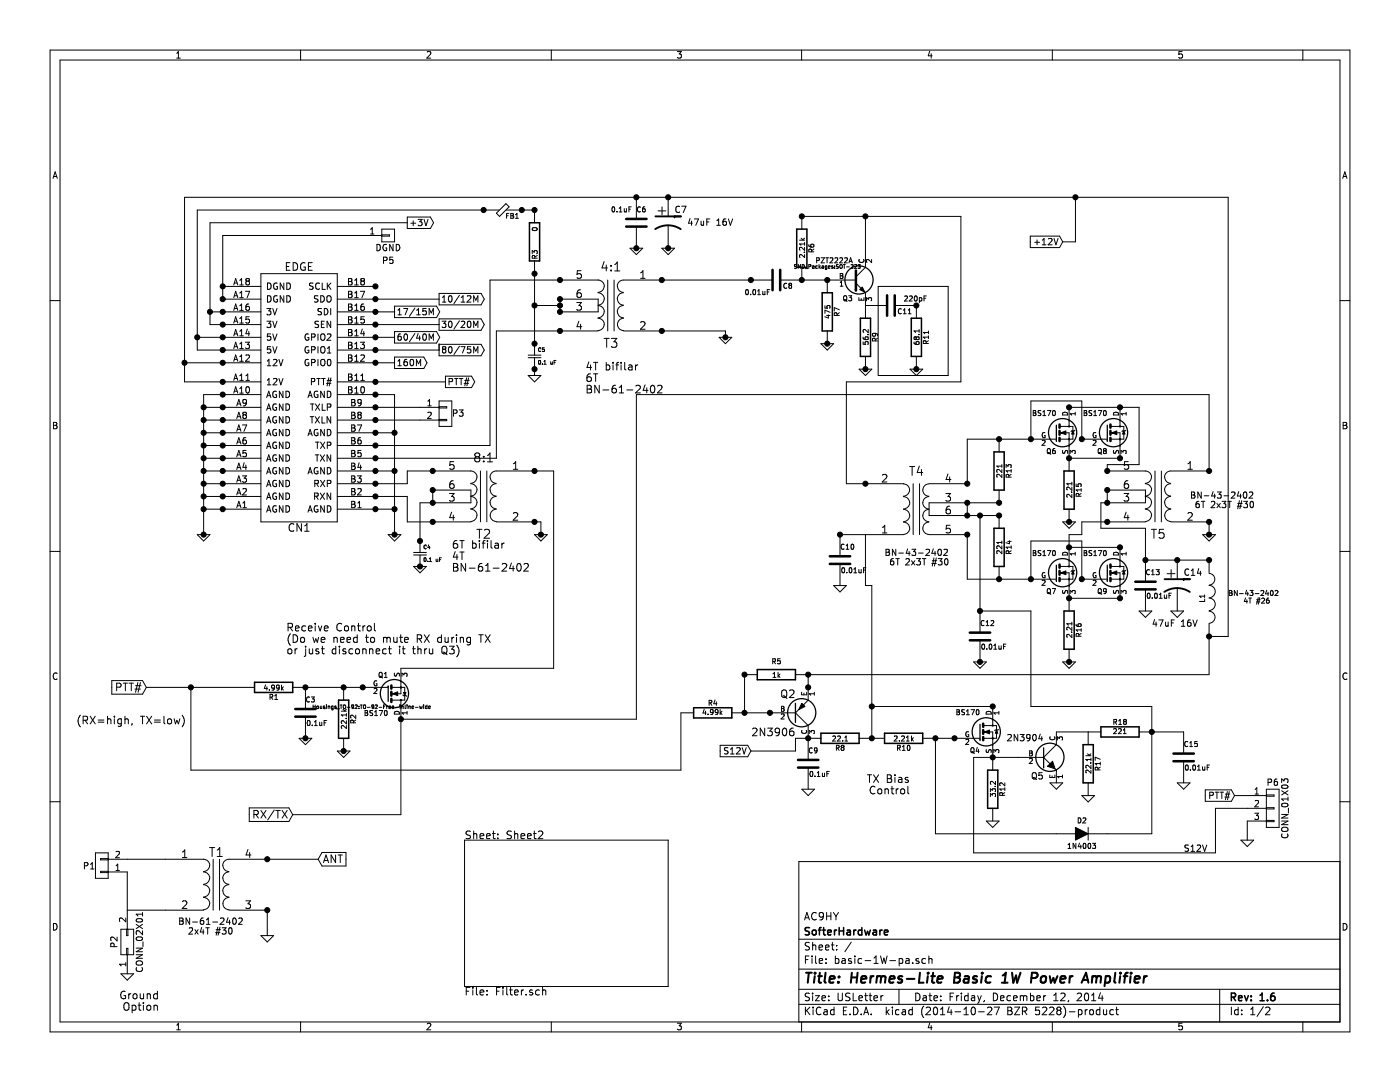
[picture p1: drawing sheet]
EESchema Schematic File Version 2
LIBS:power
LIBS:device
LIBS:transistors
LIBS:conn
LIBS:linear
LIBS:regul
LIBS:74xx
LIBS:cmos4000
LIBS:adc-dac
LIBS:memory
LIBS:xilinx
LIBS:special
LIBS:microcontrollers
LIBS:dsp
LIBS:microchip
LIBS:analog_switches
LIBS:motorola
LIBS:texas
LIBS:intel
LIBS:audio
LIBS:interface
LIBS:digital-audio
LIBS:philips
LIBS:display
LIBS:cypress
LIBS:siliconi
LIBS:opto
LIBS:atmel
LIBS:contrib
LIBS:valves
LIBS:hermeslite
LIBS:basic-1W-pa-cache
EELAYER 25 0
EELAYER END
$Descr USLetter 11000 8500
encoding utf-8
Sheet 1 2
Title "Hermes-Lite Basic 1W Power Amplifier"
Date "Friday, December 12, 2014"
Rev "1.6"
Comp "SofterHardware"
Comment1 "AC9HY"
Comment2 ""
Comment3 ""
Comment4 ""
$EndDescr
$Comp
L EDGE CN1
U 1 1
P 2350 3000
F 0 "CN1" H 2350 1850 60  0000 C CNN
F 1 "EDGE" H 2350 3900 60  0000 C CNN
F 2 "HERMESLITE:EDGE" H 2350 2500 60  0001 C CNN
F 3 "" H 2350 2500 60  0000 C CNN
	1    2350 3000
	1    0    0    -1  
$EndComp
$Comp
L TRANSF T2
U 1 1
P 3800 3900
F 0 "T2" H 3800 3600 70  0000 C CNN
F 1 "8:1" H 3800 4200 70  0000 C CNN
F 2 "HERMESLITE:TRANSF" H 3800 3900 60  0001 C CNN
F 3 "" H 3800 3900 60  0000 C CNN
	1    3800 3900
	1    0    0    -1  
$EndComp
$Comp
L TRANSF T3
U 1 1
P 4800 2400
F 0 "T3" H 4800 2100 70  0000 C CNN
F 1 "4:1" H 4800 2700 70  0000 C CNN
F 2 "HERMESLITE:TRANSF" H 4800 2400 60  0001 C CNN
F 3 "" H 4800 2400 60  0000 C CNN
	1    4800 2400
	1    0    0    -1  
$EndComp
$Comp
L Csmall C4
U 1 1
P 3300 4350
F 0 "C4" H 3325 4400 30  0000 L CNN
F 1 "0.1 uF" H 3325 4300 30  0000 L CNN
F 2 "Capacitors_SMD:C_0805_HandSoldering" H 3300 4350 60  0001 C CNN
F 3 "" H 3300 4350 60  0000 C CNN
	1    3300 4350
	1    0    0    -1  
$EndComp
$Comp
L R R3
U 1 1
P 4200 1900
F 0 "R3" V 4200 2000 40  0000 C CNN
F 1 "0" V 4200 1800 40  0000 C CNN
F 2 "Resistors_SMD:R_0805_HandSoldering" V 4130 1900 30  0001 C CNN
F 3 "" H 4200 1900 30  0000 C CNN
	1    4200 1900
	-1   0    0    1   
$EndComp
$Comp
L Csmall C5
U 1 1
P 4200 2800
F 0 "C5" H 4225 2850 30  0000 L CNN
F 1 "0.1 uF" H 4225 2750 30  0000 L CNN
F 2 "Capacitors_SMD:C_0805_HandSoldering" H 4200 2800 60  0001 C CNN
F 3 "" H 4200 2800 60  0000 C CNN
	1    4200 2800
	1    0    0    -1  
$EndComp
$Comp
L FB FB1
U 1 1
P 3950 1650
F 0 "FB1" H 4025 1600 39  0000 C CNN
F 1 "FB" H 3950 1750 60  0001 C CNN
F 2 "SMD_Packages:SMD-0805" H 3950 1650 60  0001 C CNN
F 3 "" H 3950 1650 60  0000 C CNN
	1    3950 1650
	1    0    0    -1  
$EndComp
$Comp
L GND #PWR01
U 1 1
P 5700 2650
F 0 "#PWR01" H 5700 2650 30  0001 C CNN
F 1 "GND" H 5700 2580 30  0001 C CNN
F 2 "" H 5700 2650 60  0000 C CNN
F 3 "" H 5700 2650 60  0000 C CNN
	1    5700 2650
	1    0    0    -1  
$EndComp
$Comp
L GND #PWR02
U 1 1
P 4200 2950
F 0 "#PWR02" H 4200 2950 30  0001 C CNN
F 1 "GND" H 4200 2880 30  0001 C CNN
F 2 "" H 4200 2950 60  0000 C CNN
F 3 "" H 4200 2950 60  0000 C CNN
	1    4200 2950
	1    0    0    -1  
$EndComp
$Comp
L GND #PWR03
U 1 1
P 3300 4450
F 0 "#PWR03" H 3300 4450 30  0001 C CNN
F 1 "GND" H 3300 4380 30  0001 C CNN
F 2 "" H 3300 4450 60  0000 C CNN
F 3 "" H 3300 4450 60  0000 C CNN
	1    3300 4450
	1    0    0    -1  
$EndComp
$Comp
L GND #PWR04
U 1 1
P 4250 4200
F 0 "#PWR04" H 4250 4200 30  0001 C CNN
F 1 "GND" H 4250 4130 30  0001 C CNN
F 2 "" H 4250 4200 60  0000 C CNN
F 3 "" H 4250 4200 60  0000 C CNN
	1    4250 4200
	1    0    0    -1  
$EndComp
$Comp
L GND #PWR05
U 1 1
P 1600 4200
F 0 "#PWR05" H 1600 4200 30  0001 C CNN
F 1 "GND" H 1600 4130 30  0001 C CNN
F 2 "" H 1600 4200 60  0000 C CNN
F 3 "" H 1600 4200 60  0000 C CNN
	1    1600 4200
	1    0    0    -1  
$EndComp
$Comp
L GND #PWR06
U 1 1
P 3100 4200
F 0 "#PWR06" H 3100 4200 30  0001 C CNN
F 1 "GND" H 3100 4130 30  0001 C CNN
F 2 "" H 3100 4200 60  0000 C CNN
F 3 "" H 3100 4200 60  0000 C CNN
	1    3100 4200
	1    0    0    -1  
$EndComp
Text Notes 3550 4500 0    60   ~ 0
6T bifilar\n4T\nBN-61-2402
Text Notes 4600 3100 0    60   ~ 0
4T bifilar\n6T\nBN-61-2402
$Comp
L C C8
U 1 1
P 6100 2200
F 0 "C8" V 6150 2250 40  0000 L CNN
F 1 "0.01uF" V 6200 1950 40  0000 L CNN
F 2 "Capacitors_SMD:C_0805_HandSoldering" H 6138 2050 30  0001 C CNN
F 3 "" H 6100 2200 60  0000 C CNN
	1    6100 2200
	0    1    1    0   
$EndComp
$Comp
L R R6
U 1 1
P 6300 1950
F 0 "R6" V 6380 1950 40  0000 C CNN
F 1 "2.21k" V 6307 1951 40  0000 C CNN
F 2 "Resistors_SMD:R_0805_HandSoldering" V 6230 1950 30  0001 C CNN
F 3 "" H 6300 1950 30  0000 C CNN
	1    6300 1950
	1    0    0    -1  
$EndComp
$Comp
L R R7
U 1 1
P 6500 2450
F 0 "R7" V 6580 2450 40  0000 C CNN
F 1 "475" V 6507 2451 40  0000 C CNN
F 2 "Resistors_SMD:R_0805_HandSoldering" V 6430 2450 30  0001 C CNN
F 3 "" H 6500 2450 30  0000 C CNN
	1    6500 2450
	1    0    0    -1  
$EndComp
$Comp
L GND #PWR07
U 1 1
P 6500 2700
F 0 "#PWR07" H 6500 2700 30  0001 C CNN
F 1 "GND" H 6500 2630 30  0001 C CNN
F 2 "" H 6500 2700 60  0000 C CNN
F 3 "" H 6500 2700 60  0000 C CNN
	1    6500 2700
	1    0    0    -1  
$EndComp
$Comp
L PZT2222A Q3
U 1 1
P 6700 2200
F 0 "Q3" H 6700 2052 40  0000 R CNN
F 1 "PZT2222A" H 6700 2350 40  0000 R CNN
F 2 "SMD_Packages:SOT-223" H 6500 2302 29  0000 C CNN
F 3 "" H 6700 2200 60  0000 C CNN
	1    6700 2200
	1    0    0    -1  
$EndComp
$Comp
L R R9
U 1 1
P 6800 2650
F 0 "R9" V 6880 2650 40  0000 C CNN
F 1 "56.2" V 6807 2651 40  0000 C CNN
F 2 "Resistors_SMD:R_0805_HandSoldering" V 6730 2650 30  0001 C CNN
F 3 "" H 6800 2650 30  0000 C CNN
	1    6800 2650
	1    0    0    -1  
$EndComp
$Comp
L GND #PWR08
U 1 1
P 6800 2900
F 0 "#PWR08" H 6800 2900 30  0001 C CNN
F 1 "GND" H 6800 2830 30  0001 C CNN
F 2 "" H 6800 2900 60  0000 C CNN
F 3 "" H 6800 2900 60  0000 C CNN
	1    6800 2900
	1    0    0    -1  
$EndComp
$Comp
L C C11
U 1 1
P 7000 2400
F 0 "C11" V 7050 2450 40  0000 L CNN
F 1 "220pF" V 6950 2500 40  0000 L CNN
F 2 "Capacitors_SMD:C_0805_HandSoldering" H 7038 2250 30  0001 C CNN
F 3 "" H 7000 2400 60  0000 C CNN
	1    7000 2400
	0    1    1    0   
$EndComp
$Comp
L R R11
U 1 1
P 7200 2650
F 0 "R11" V 7280 2650 40  0000 C CNN
F 1 "68.1" V 7207 2651 40  0000 C CNN
F 2 "Resistors_SMD:R_0805_HandSoldering" V 7130 2650 30  0001 C CNN
F 3 "" H 7200 2650 30  0000 C CNN
	1    7200 2650
	1    0    0    -1  
$EndComp
$Comp
L GND #PWR09
U 1 1
P 7200 2900
F 0 "#PWR09" H 7200 2900 30  0001 C CNN
F 1 "GND" H 7200 2830 30  0001 C CNN
F 2 "" H 7200 2900 60  0000 C CNN
F 3 "" H 7200 2900 60  0000 C CNN
	1    7200 2900
	1    0    0    -1  
$EndComp
$Comp
L TRANSF T4
U 1 1
P 7200 4000
F 0 "T4" H 7200 3700 70  0000 C CNN
F 1 "TRANSF" H 7200 3700 70  0001 C CNN
F 2 "HERMESLITE:TRANSF" H 7200 4000 60  0001 C CNN
F 3 "" H 7200 4000 60  0000 C CNN
	1    7200 4000
	-1   0    0    1   
$EndComp
$Comp
L C C10
U 1 1
P 6600 4400
F 0 "C10" H 6600 4500 40  0000 L CNN
F 1 "0.01uF" H 6606 4315 40  0000 L CNN
F 2 "Capacitors_SMD:C_0805_HandSoldering" H 6638 4250 30  0001 C CNN
F 3 "" H 6600 4400 60  0000 C CNN
	1    6600 4400
	1    0    0    -1  
$EndComp
$Comp
L GND #PWR010
U 1 1
P 6600 4600
F 0 "#PWR010" H 6600 4600 30  0001 C CNN
F 1 "GND" H 6600 4530 30  0001 C CNN
F 2 "" H 6600 4600 60  0000 C CNN
F 3 "" H 6600 4600 60  0000 C CNN
	1    6600 4600
	1    0    0    -1  
$EndComp
$Comp
L R R13
U 1 1
P 7850 3700
F 0 "R13" V 7930 3700 40  0000 C CNN
F 1 "221" V 7857 3701 40  0000 C CNN
F 2 "Resistors_SMD:R_0805_HandSoldering" V 7780 3700 30  0001 C CNN
F 3 "" H 7850 3700 30  0000 C CNN
	1    7850 3700
	1    0    0    -1  
$EndComp
$Comp
L R R14
U 1 1
P 7850 4300
F 0 "R14" V 7930 4300 40  0000 C CNN
F 1 "221" V 7857 4301 40  0000 C CNN
F 2 "Resistors_SMD:R_0805_HandSoldering" V 7780 4300 30  0001 C CNN
F 3 "" H 7850 4300 30  0000 C CNN
	1    7850 4300
	1    0    0    -1  
$EndComp
$Comp
L BS170 Q6
U 1 1
P 8300 3400
F 0 "Q6" H 8300 3251 40  0000 R CNN
F 1 "BS170" H 8300 3550 40  0000 R CNN
F 2 "Housings_TO-92:TO-92-Free-inline-wide" H 8170 3502 29  0001 C CNN
F 3 "" H 8300 3400 60  0000 C CNN
	1    8300 3400
	1    0    0    -1  
$EndComp
$Comp
L BS170 Q7
U 1 1
P 8300 4500
F 0 "Q7" H 8300 4351 40  0000 R CNN
F 1 "BS170" H 8300 4650 40  0000 R CNN
F 2 "Housings_TO-92:TO-92-Free-inline-wide" H 8170 4602 29  0001 C CNN
F 3 "" H 8300 4500 60  0000 C CNN
	1    8300 4500
	1    0    0    -1  
$EndComp
$Comp
L TRANSF T5
U 1 1
P 9100 3900
F 0 "T5" H 9100 3600 70  0000 C CNN
F 1 "TRANSF" H 9100 3600 70  0001 C CNN
F 2 "HERMESLITE:TRANSF" H 9100 3900 60  0001 C CNN
F 3 "" H 9100 3900 60  0000 C CNN
	1    9100 3900
	1    0    0    -1  
$EndComp
$Comp
L R R15
U 1 1
P 8400 3850
F 0 "R15" V 8480 3850 40  0000 C CNN
F 1 "2.21" V 8407 3851 40  0000 C CNN
F 2 "Resistors_SMD:R_0805_HandSoldering" V 8330 3850 30  0001 C CNN
F 3 "" H 8400 3850 30  0000 C CNN
	1    8400 3850
	1    0    0    -1  
$EndComp
$Comp
L GND #PWR011
U 1 1
P 8400 4100
F 0 "#PWR011" H 8400 4100 30  0001 C CNN
F 1 "GND" H 8400 4030 30  0001 C CNN
F 2 "" H 8400 4100 60  0000 C CNN
F 3 "" H 8400 4100 60  0000 C CNN
	1    8400 4100
	1    0    0    -1  
$EndComp
$Comp
L R R16
U 1 1
P 8400 4950
F 0 "R16" V 8480 4950 40  0000 C CNN
F 1 "2.21" V 8407 4951 40  0000 C CNN
F 2 "Resistors_SMD:R_0805_HandSoldering" V 8330 4950 30  0001 C CNN
F 3 "" H 8400 4950 30  0000 C CNN
	1    8400 4950
	1    0    0    -1  
$EndComp
$Comp
L GND #PWR012
U 1 1
P 8400 5200
F 0 "#PWR012" H 8400 5200 30  0001 C CNN
F 1 "GND" H 8400 5130 30  0001 C CNN
F 2 "" H 8400 5200 60  0000 C CNN
F 3 "" H 8400 5200 60  0000 C CNN
	1    8400 5200
	1    0    0    -1  
$EndComp
$Comp
L INDUCTOR L1
U 1 1
P 9500 4700
F 0 "L1" V 9450 4700 40  0000 C CNN
F 1 "INDUCTOR" H 9600 4700 40  0001 C CNN
F 2 "Choke_Axial_ThroughHole:Choke_Horizontal_RM10mm" H 9500 4700 60  0001 C CNN
F 3 "" H 9500 4700 60  0000 C CNN
	1    9500 4700
	1    0    0    -1  
$EndComp
$Comp
L C C13
U 1 1
P 9000 4600
F 0 "C13" H 9000 4700 40  0000 L CNN
F 1 "0.01uF" H 9006 4515 40  0000 L CNN
F 2 "Capacitors_SMD:C_0805_HandSoldering" H 9038 4450 30  0001 C CNN
F 3 "" H 9000 4600 60  0000 C CNN
	1    9000 4600
	1    0    0    -1  
$EndComp
$Comp
L GND #PWR013
U 1 1
P 9000 4800
F 0 "#PWR013" H 9000 4800 30  0001 C CNN
F 1 "GND" H 9000 4730 30  0001 C CNN
F 2 "" H 9000 4800 60  0000 C CNN
F 3 "" H 9000 4800 60  0000 C CNN
	1    9000 4800
	1    0    0    -1  
$EndComp
$Comp
L CP1 C14
U 1 1
P 9250 4600
F 0 "C14" H 9300 4700 50  0000 L CNN
F 1 "47uF 16V" H 9050 4300 50  0000 L CNN
F 2 "Discret:C1V8" H 9250 4600 60  0001 C CNN
F 3 "" H 9250 4600 60  0000 C CNN
	1    9250 4600
	1    0    0    -1  
$EndComp
$Comp
L GND #PWR014
U 1 1
P 9500 4200
F 0 "#PWR014" H 9500 4200 30  0001 C CNN
F 1 "GND" H 9500 4130 30  0001 C CNN
F 2 "" H 9500 4200 60  0000 C CNN
F 3 "" H 9500 4200 60  0000 C CNN
	1    9500 4200
	1    0    0    -1  
$EndComp
$Comp
L GND #PWR015
U 1 1
P 9250 4800
F 0 "#PWR015" H 9250 4800 30  0001 C CNN
F 1 "GND" H 9250 4730 30  0001 C CNN
F 2 "" H 9250 4800 60  0000 C CNN
F 3 "" H 9250 4800 60  0000 C CNN
	1    9250 4800
	1    0    0    -1  
$EndComp
$Comp
L R R18
U 1 1
P 8800 5750
F 0 "R18" V 8880 5750 40  0000 C CNN
F 1 "221" V 8807 5751 40  0000 C CNN
F 2 "Resistors_SMD:R_0805_HandSoldering" V 8730 5750 30  0001 C CNN
F 3 "" H 8800 5750 30  0000 C CNN
	1    8800 5750
	0    -1   -1   0   
$EndComp
$Comp
L R R17
U 1 1
P 8550 6000
F 0 "R17" V 8630 6000 40  0000 C CNN
F 1 "22.1k" V 8557 6001 40  0000 C CNN
F 2 "Resistors_SMD:R_0805_HandSoldering" V 8480 6000 30  0001 C CNN
F 3 "" H 8550 6000 30  0000 C CNN
	1    8550 6000
	1    0    0    -1  
$EndComp
$Comp
L GND #PWR016
U 1 1
P 8550 6250
F 0 "#PWR016" H 8550 6250 30  0001 C CNN
F 1 "GND" H 8550 6180 30  0001 C CNN
F 2 "" H 8550 6250 60  0000 C CNN
F 3 "" H 8550 6250 60  0000 C CNN
	1    8550 6250
	1    0    0    -1  
$EndComp
$Comp
L NPN Q5
U 1 1
P 8200 5950
F 0 "Q5" H 8200 5800 50  0000 R CNN
F 1 "2N3904" H 8200 6100 50  0000 R CNN
F 2 "Transistors_SMD:sot23" H 8200 5950 60  0001 C CNN
F 3 "" H 8200 5950 60  0000 C CNN
	1    8200 5950
	1    0    0    -1  
$EndComp
$Comp
L GND #PWR017
U 1 1
P 8300 6150
F 0 "#PWR017" H 8300 6150 30  0001 C CNN
F 1 "GND" H 8300 6080 30  0001 C CNN
F 2 "" H 8300 6150 60  0000 C CNN
F 3 "" H 8300 6150 60  0000 C CNN
	1    8300 6150
	1    0    0    -1  
$EndComp
$Comp
L R R12
U 1 1
P 7800 6200
F 0 "R12" V 7880 6200 40  0000 C CNN
F 1 "33.2" V 7807 6201 40  0000 C CNN
F 2 "Resistors_SMD:R_0805_HandSoldering" V 7730 6200 30  0001 C CNN
F 3 "" H 7800 6200 30  0000 C CNN
	1    7800 6200
	1    0    0    -1  
$EndComp
$Comp
L GND #PWR018
U 1 1
P 7800 6450
F 0 "#PWR018" H 7800 6450 30  0001 C CNN
F 1 "GND" H 7800 6380 30  0001 C CNN
F 2 "" H 7800 6450 60  0000 C CNN
F 3 "" H 7800 6450 60  0000 C CNN
	1    7800 6450
	1    0    0    -1  
$EndComp
$Comp
L C C15
U 1 1
P 9300 5950
F 0 "C15" H 9300 6050 40  0000 L CNN
F 1 "0.01uF" H 9306 5865 40  0000 L CNN
F 2 "Capacitors_SMD:C_0805_HandSoldering" H 9338 5800 30  0001 C CNN
F 3 "" H 9300 5950 60  0000 C CNN
	1    9300 5950
	1    0    0    -1  
$EndComp
$Comp
L GND #PWR019
U 1 1
P 9300 6150
F 0 "#PWR019" H 9300 6150 30  0001 C CNN
F 1 "GND" H 9300 6080 30  0001 C CNN
F 2 "" H 9300 6150 60  0000 C CNN
F 3 "" H 9300 6150 60  0000 C CNN
	1    9300 6150
	1    0    0    -1  
$EndComp
$Comp
L BS170 Q4
U 1 1
P 7700 5750
F 0 "Q4" H 7700 5601 40  0000 R CNN
F 1 "BS170" H 7700 5900 40  0000 R CNN
F 2 "Housings_TO-92:TO-92-Free-inline-wide" H 7570 5852 29  0001 C CNN
F 3 "" H 7700 5750 60  0000 C CNN
	1    7700 5750
	1    0    0    -1  
$EndComp
$Comp
L DIODE D2
U 1 1
P 8500 6550
F 0 "D2" H 8500 6650 40  0000 C CNN
F 1 "1N4003" H 8500 6450 40  0000 C CNN
F 2 "Diodes_SMD:Diode-SMB_Handsoldering" H 8500 6550 60  0001 C CNN
F 3 "" H 8500 6550 60  0000 C CNN
	1    8500 6550
	1    0    0    -1  
$EndComp
$Comp
L R R10
U 1 1
P 7100 5800
F 0 "R10" V 7180 5800 40  0000 C CNN
F 1 "2.21k" V 7107 5801 40  0000 C CNN
F 2 "Resistors_SMD:R_0805_HandSoldering" V 7030 5800 30  0001 C CNN
F 3 "" H 7100 5800 30  0000 C CNN
	1    7100 5800
	0    1    1    0   
$EndComp
$Comp
L R R8
U 1 1
P 6600 5800
F 0 "R8" V 6680 5800 40  0000 C CNN
F 1 "22.1" V 6607 5801 40  0000 C CNN
F 2 "Resistors_SMD:R_0805_HandSoldering" V 6530 5800 30  0001 C CNN
F 3 "" H 6600 5800 30  0000 C CNN
	1    6600 5800
	0    1    1    0   
$EndComp
Text GLabel 1150 5400 0    60   Input ~ 0
PTT#
$Comp
L C C9
U 1 1
P 6350 6000
F 0 "C9" H 6350 6100 40  0000 L CNN
F 1 "0.1uF" H 6356 5915 40  0000 L CNN
F 2 "Capacitors_SMD:C_0805_HandSoldering" H 6388 5850 30  0001 C CNN
F 3 "" H 6350 6000 60  0000 C CNN
	1    6350 6000
	1    0    0    -1  
$EndComp
$Comp
L GND #PWR020
U 1 1
P 6350 6200
F 0 "#PWR020" H 6350 6200 30  0001 C CNN
F 1 "GND" H 6350 6130 30  0001 C CNN
F 2 "" H 6350 6200 60  0000 C CNN
F 3 "" H 6350 6200 60  0000 C CNN
	1    6350 6200
	1    0    0    -1  
$EndComp
$Comp
L TRANSFO T1
U 1 1
P 1700 6950
F 0 "T1" H 1700 7200 70  0000 C CNN
F 1 "TRANSFO" H 1700 6650 70  0001 C CNN
F 2 "Socket_Strips:Socket_Strip_Straight_2x02" H 1700 6950 60  0001 C CNN
F 3 "" H 1700 6950 60  0000 C CNN
	1    1700 6950
	1    0    0    -1  
$EndComp
$Comp
L GND #PWR021
U 1 1
P 2100 7350
F 0 "#PWR021" H 2100 7350 30  0001 C CNN
F 1 "GND" H 2100 7280 30  0001 C CNN
F 2 "" H 2100 7350 60  0000 C CNN
F 3 "" H 2100 7350 60  0000 C CNN
	1    2100 7350
	1    0    0    -1  
$EndComp
Text GLabel 3100 2850 2    50   Output ~ 0
160M
$Comp
L GND #PWR022
U 1 1
P 1000 7650
F 0 "#PWR022" H 1000 7650 30  0001 C CNN
F 1 "GND" H 1000 7580 30  0001 C CNN
F 2 "" H 1000 7650 60  0000 C CNN
F 3 "" H 1000 7650 60  0000 C CNN
	1    1000 7650
	1    0    0    -1  
$EndComp
$Comp
L R R1
U 1 1
P 2150 5400
F 0 "R1" V 2230 5400 40  0000 C CNN
F 1 "4.99k" V 2157 5401 40  0000 C CNN
F 2 "Resistors_SMD:R_0805_HandSoldering" V 2080 5400 30  0001 C CNN
F 3 "" H 2150 5400 30  0000 C CNN
	1    2150 5400
	0    1    1    0   
$EndComp
$Comp
L R R4
U 1 1
P 5600 5600
F 0 "R4" V 5680 5600 40  0000 C CNN
F 1 "4.99k" V 5607 5601 40  0000 C CNN
F 2 "Resistors_SMD:R_0805_HandSoldering" V 5530 5600 30  0001 C CNN
F 3 "" H 5600 5600 30  0000 C CNN
	1    5600 5600
	0    -1   -1   0   
$EndComp
$Comp
L R R2
U 1 1
P 2700 5650
F 0 "R2" V 2780 5650 40  0000 C CNN
F 1 "22.1k" V 2707 5651 40  0000 C CNN
F 2 "Resistors_SMD:R_0805_HandSoldering" V 2630 5650 30  0001 C CNN
F 3 "" H 2700 5650 30  0000 C CNN
	1    2700 5650
	1    0    0    -1  
$EndComp
$Comp
L GND #PWR023
U 1 1
P 2700 5900
F 0 "#PWR023" H 2700 5900 30  0001 C CNN
F 1 "GND" H 2700 5830 30  0001 C CNN
F 2 "" H 2700 5900 60  0000 C CNN
F 3 "" H 2700 5900 60  0000 C CNN
	1    2700 5900
	1    0    0    -1  
$EndComp
Text GLabel 3500 3000 2    50   Output ~ 0
PTT#
Text Notes 2250 5150 0    60   ~ 0
Receive Control\n(Do we need to mute RX during TX\nor just disconnect it thru Q3)
Text Notes 7150 6250 2    60   ~ 0
TX Bias\nControl
Text Notes 1250 7950 2    60   ~ 0
Ground\nOption
Text Notes 1400 7350 0    50   ~ 0
BN-61-2402\n  2x4T #30
Text Notes 6950 4450 0    49   ~ 0
BN-43-2402\n 6T 2x3T #30
Text Notes 9350 4000 0    49   ~ 0
BN-43-2402\n 6T 2x3T #30
Text Notes 9650 4750 0    39   ~ 0
BN-43-2402\n    4T #26
Text Notes 600  5700 0    60   ~ 0
(RX=high, TX=low)
$Comp
L C C12
U 1 1
P 7700 5000
F 0 "C12" H 7700 5100 40  0000 L CNN
F 1 "0.01uF" H 7706 4915 40  0000 L CNN
F 2 "Capacitors_SMD:C_0805_HandSoldering" H 7738 4850 30  0001 C CNN
F 3 "" H 7700 5000 60  0000 C CNN
	1    7700 5000
	1    0    0    -1  
$EndComp
$Comp
L GND #PWR024
U 1 1
P 7700 5200
F 0 "#PWR024" H 7700 5200 30  0001 C CNN
F 1 "GND" H 7700 5130 30  0001 C CNN
F 2 "" H 7700 5200 60  0000 C CNN
F 3 "" H 7700 5200 60  0000 C CNN
	1    7700 5200
	1    0    0    -1  
$EndComp
$Comp
L R R5
U 1 1
P 6100 5300
F 0 "R5" V 6000 5300 40  0000 C CNN
F 1 "1k" V 6107 5301 40  0000 C CNN
F 2 "Resistors_SMD:R_0805_HandSoldering" V 6030 5300 30  0001 C CNN
F 3 "" H 6100 5300 30  0000 C CNN
	1    6100 5300
	0    1    1    0   
$EndComp
$Comp
L BS170 Q1
U 1 1
P 3050 5450
F 0 "Q1" H 3050 5301 40  0000 R CNN
F 1 "BS170" H 3050 5600 40  0000 R CNN
F 2 "Housings_TO-92:TO-92-Free-inline-wide" H 2920 5552 29  0000 C CNN
F 3 "" H 3050 5450 60  0000 C CNN
	1    3050 5450
	1    0    0    1   
$EndComp
$Comp
L C C3
U 1 1
P 2400 5600
F 0 "C3" H 2400 5700 40  0000 L CNN
F 1 "0.1uF" H 2406 5515 40  0000 L CNN
F 2 "Capacitors_SMD:C_0805_HandSoldering" H 2438 5450 30  0001 C CNN
F 3 "" H 2400 5600 60  0000 C CNN
	1    2400 5600
	1    0    0    -1  
$EndComp
$Comp
L GND #PWR025
U 1 1
P 2400 5800
F 0 "#PWR025" H 2400 5800 30  0001 C CNN
F 1 "GND" H 2400 5730 30  0001 C CNN
F 2 "" H 2400 5800 60  0000 C CNN
F 3 "" H 2400 5800 60  0000 C CNN
	1    2400 5800
	1    0    0    -1  
$EndComp
$Comp
L CONN_01X02 P3
U 1 1
P 3500 3250
F 0 "P3" H 3600 3250 50  0000 C CNN
F 1 "CONN_01X02" V 3600 3250 50  0001 C CNN
F 2 "Pin_Headers:Pin_Header_Straight_1x02" H 3500 3250 60  0001 C CNN
F 3 "" H 3500 3250 60  0000 C CNN
	1    3500 3250
	1    0    0    -1  
$EndComp
$Comp
L CONN_02X01 P2
U 1 1
P 1000 7400
F 0 "P2" H 1000 7500 50  0000 C CNN
F 1 "CONN_02X01" H 1000 7300 50  0000 C CNN
F 2 "Pin_Headers:Pin_Header_Straight_1x02" H 1000 6200 60  0001 C CNN
F 3 "" H 1000 6200 60  0000 C CNN
	1    1000 7400
	0    -1   -1   0   
$EndComp
$Comp
L BS170 Q9
U 1 1
P 8700 4500
F 0 "Q9" H 8700 4351 40  0000 R CNN
F 1 "BS170" H 8700 4650 40  0000 R CNN
F 2 "Housings_TO-92:TO-92-Free-inline-wide" H 8570 4602 29  0001 C CNN
F 3 "" H 8700 4500 60  0000 C CNN
	1    8700 4500
	1    0    0    -1  
$EndComp
$Comp
L BS170 Q8
U 1 1
P 8700 3400
F 0 "Q8" H 8700 3251 40  0000 R CNN
F 1 "BS170" H 8700 3550 40  0000 R CNN
F 2 "Housings_TO-92:TO-92-Free-inline-wide" H 8570 3502 29  0001 C CNN
F 3 "" H 8700 3400 60  0000 C CNN
	1    8700 3400
	1    0    0    -1  
$EndComp
$Comp
L PNP Q2
U 1 1
P 6250 5600
F 0 "Q2" H 6250 5450 60  0000 R CNN
F 1 "2N3906" H 6250 5750 60  0000 R CNN
F 2 "Transistors_SMD:sot23" H 6250 5600 60  0001 C CNN
F 3 "" H 6250 5600 60  0000 C CNN
	1    6250 5600
	1    0    0    1   
$EndComp
$Comp
L CP1 C7
U 1 1
P 5250 1750
F 0 "C7" H 5300 1850 50  0000 L CNN
F 1 "47uF 16V" H 5400 1750 50  0000 L CNN
F 2 "Discret:C1V8" H 5250 1750 60  0001 C CNN
F 3 "" H 5250 1750 60  0000 C CNN
	1    5250 1750
	1    0    0    -1  
$EndComp
$Comp
L C C6
U 1 1
P 5000 1750
F 0 "C6" H 5000 1850 40  0000 L CNN
F 1 "0.1uF" H 4800 1850 40  0000 L CNN
F 2 "Capacitors_SMD:C_0805_HandSoldering" H 5038 1600 30  0001 C CNN
F 3 "" H 5000 1750 60  0000 C CNN
	1    5000 1750
	1    0    0    -1  
$EndComp
$Comp
L GND #PWR026
U 1 1
P 5250 1950
F 0 "#PWR026" H 5250 1950 30  0001 C CNN
F 1 "GND" H 5250 1880 30  0001 C CNN
F 2 "" H 5250 1950 60  0000 C CNN
F 3 "" H 5250 1950 60  0000 C CNN
	1    5250 1950
	1    0    0    -1  
$EndComp
$Comp
L GND #PWR027
U 1 1
P 5000 1950
F 0 "#PWR027" H 5000 1950 30  0001 C CNN
F 1 "GND" H 5000 1880 30  0001 C CNN
F 2 "" H 5000 1950 60  0000 C CNN
F 3 "" H 5000 1950 60  0000 C CNN
	1    5000 1950
	1    0    0    -1  
$EndComp
Text GLabel 3450 2750 2    50   Output ~ 0
80/75M
Text GLabel 3100 2650 2    50   Output ~ 0
60/40M
Text GLabel 3450 2550 2    50   Output ~ 0
30/20M
Text GLabel 3100 2450 2    50   Output ~ 0
17/15M
Text GLabel 3450 2350 2    50   Output ~ 0
10/12M
Text GLabel 3200 1750 2    50   Output ~ 0
+3V
Text GLabel 2500 6750 2    60   Input ~ 0
ANT
Text GLabel 2300 6400 0    60   Input ~ 0
RX/TX
$Sheet
S 3650 6600 1600 1150
U 548D4764
F0 "Sheet2" 60
F1 "Filter.sch" 60
$EndSheet
$Comp
L CONN_01X01 P5
U 1 1
P 3050 1850
F 0 "P5" H 3050 1650 50  0000 C CNN
F 1 "DGND" H 3050 1750 50  0000 C CNN
F 2 "Pin_Headers:Pin_Header_Straight_1x01" H 3050 1850 60  0001 C CNN
F 3 "" H 3050 1850 60  0000 C CNN
	1    3050 1850
	1    0    0    -1  
$EndComp
Text GLabel 5900 5900 0    50   Input ~ 0
S12V
$Comp
L CONN_01X02 P1
U 1 1
P 800 6800
F 0 "P1" H 900 6800 50  0000 C CNN
F 1 "CONN_01X02" V 900 6800 50  0001 C CNN
F 2 "Pin_Headers:Pin_Header_Angled_1x02" H 800 6800 60  0001 C CNN
F 3 "" H 800 6800 60  0000 C CNN
	1    800  6800
	-1   0    0    1   
$EndComp
Wire Wire Line
	5200 2600 5700 2600
Wire Wire Line
	5700 2600 5700 2650
Wire Wire Line
	4400 2350 4400 2450
Wire Wire Line
	4400 2400 4200 2400
Connection ~ 4200 2400
Connection ~ 4400 2400
Wire Wire Line
	4200 2900 4200 2950
Wire Wire Line
	2950 3600 3900 3600
Wire Wire Line
	2950 3500 3850 3500
Wire Wire Line
	2950 3100 3100 3100
Wire Wire Line
	3100 3100 3100 4200
Wire Wire Line
	2950 3400 3100 3400
Connection ~ 3100 3400
Wire Wire Line
	2950 3700 3100 3700
Connection ~ 3100 3700
Wire Wire Line
	2950 4000 3100 4000
Connection ~ 3100 4000
Wire Wire Line
	1750 3100 1600 3100
Wire Wire Line
	1600 3100 1600 4200
Connection ~ 1600 3200
Wire Wire Line
	1750 3300 1600 3300
Connection ~ 1600 3300
Connection ~ 1600 3400
Wire Wire Line
	1750 3500 1600 3500
Connection ~ 1600 3500
Wire Wire Line
	1600 3600 1750 3600
Connection ~ 1600 3600
Wire Wire Line
	1750 3700 1600 3700
Connection ~ 1600 3700
Connection ~ 1600 3800
Wire Wire Line
	1750 3900 1600 3900
Connection ~ 1600 3900
Wire Wire Line
	1750 4000 1600 4000
Connection ~ 1600 4000
Wire Wire Line
	2950 2350 3450 2350
Wire Wire Line
	1750 1850 1750 2350
Wire Wire Line
	1750 1850 2850 1850
Connection ~ 1750 2250
Wire Wire Line
	1650 2550 1750 2550
Wire Wire Line
	1650 1750 1650 2550
Wire Wire Line
	1650 1750 3200 1750
Wire Wire Line
	1550 2750 1750 2750
Wire Wire Line
	1550 1650 1550 2750
Wire Wire Line
	1450 3000 1750 3000
Wire Wire Line
	1450 1550 1450 3000
Wire Wire Line
	1450 1550 9650 1550
Connection ~ 1650 2450
Wire Wire Line
	1750 2650 1550 2650
Connection ~ 1550 2650
Wire Wire Line
	1750 2850 1450 2850
Connection ~ 1450 2850
Wire Wire Line
	4200 2150 4200 2700
Wire Wire Line
	4200 1650 4100 1650
Wire Wire Line
	3850 3500 3850 2200
Wire Wire Line
	3850 2200 4400 2200
Wire Wire Line
	3900 3600 3900 2600
Wire Wire Line
	3900 2600 4400 2600
Wire Wire Line
	2950 3300 3300 3300
Wire Wire Line
	2950 3200 3300 3200
Wire Wire Line
	6800 2000 6800 1700
Wire Wire Line
	6300 1700 7550 1700
Wire Wire Line
	7550 1700 7550 3000
Wire Wire Line
	7550 3000 6650 3000
Wire Wire Line
	6650 3000 6650 3800
Wire Wire Line
	6650 3800 6800 3800
Wire Wire Line
	7600 3950 7600 4050
Wire Wire Line
	7600 3950 7850 3950
Wire Wire Line
	7600 4050 7850 4050
Wire Wire Line
	7600 3800 7600 3450
Wire Wire Line
	7600 3450 8100 3450
Wire Wire Line
	7600 4200 7600 4550
Wire Wire Line
	7600 4550 8100 4550
Wire Wire Line
	8700 3850 8700 3950
Wire Wire Line
	8700 3950 8650 3950
Wire Wire Line
	7700 4050 7700 4800
Wire Wire Line
	7700 4800 8100 4800
Wire Wire Line
	8100 4800 8100 5550
Wire Wire Line
	8100 5550 9050 5550
Wire Wire Line
	9050 5550 9050 6550
Connection ~ 7700 4050
Wire Wire Line
	8300 5750 8550 5750
Wire Wire Line
	9050 5750 9300 5750
Wire Wire Line
	7500 5800 7350 5800
Wire Wire Line
	7350 5800 7350 6550
Wire Wire Line
	7350 6550 8300 6550
Wire Wire Line
	9050 6550 8700 6550
Connection ~ 9050 5750
Wire Wire Line
	6850 5550 7800 5550
Connection ~ 6850 5550
Wire Wire Line
	4200 4100 4250 4100
Wire Wire Line
	4250 4100 4250 4200
Wire Wire Line
	2400 5400 2850 5400
Wire Wire Line
	1150 5400 1900 5400
Wire Wire Line
	1500 5400 1500 6050
Wire Wire Line
	1500 6050 5350 6050
Wire Notes Line
	6900 2250 6900 2950
Wire Notes Line
	6900 2950 7450 2950
Wire Notes Line
	7450 2950 7450 2250
Wire Notes Line
	7450 2250 6900 2250
Wire Wire Line
	2100 7150 2100 7350
Wire Wire Line
	1000 7150 1300 7150
Wire Wire Line
	3150 5650 5000 5650
Wire Wire Line
	5000 5650 5000 3100
Wire Wire Line
	5000 3100 9500 3100
Wire Wire Line
	9500 3100 9500 3700
Wire Wire Line
	7650 5950 8000 5950
Wire Wire Line
	6500 2200 6300 2200
Wire Wire Line
	5900 2200 5200 2200
Wire Wire Line
	3400 3850 3400 3950
Wire Wire Line
	3400 3950 3300 3950
Wire Wire Line
	2950 3800 3200 3800
Wire Wire Line
	3200 3800 3200 3700
Wire Wire Line
	3200 3700 3400 3700
Wire Wire Line
	2950 3900 3200 3900
Wire Wire Line
	3200 3900 3200 4100
Wire Wire Line
	3200 4100 3400 4100
Wire Wire Line
	3300 3950 3300 4250
Wire Wire Line
	4200 3700 4350 3700
Wire Wire Line
	4350 3700 4350 5250
Wire Wire Line
	2100 6750 2500 6750
Connection ~ 7850 4550
Connection ~ 7850 3450
Connection ~ 1750 2450
Connection ~ 1750 2650
Connection ~ 1750 2850
Connection ~ 2950 2250
Connection ~ 2950 2450
Connection ~ 1750 2350
Connection ~ 1750 2750
Connection ~ 2700 5400
Connection ~ 2950 3300
Connection ~ 2950 3200
Connection ~ 2100 7150
Connection ~ 2100 6750
Connection ~ 3400 3700
Connection ~ 3400 3850
Connection ~ 3400 3950
Connection ~ 3400 4100
Connection ~ 4200 3700
Connection ~ 4200 2900
Connection ~ 4200 2700
Connection ~ 4400 2600
Connection ~ 4400 2450
Connection ~ 4400 2350
Connection ~ 4100 1650
Connection ~ 4200 1650
Connection ~ 4200 2150
Connection ~ 2950 2550
Connection ~ 2950 2650
Connection ~ 2950 2750
Connection ~ 2950 2850
Connection ~ 2950 3000
Connection ~ 2950 3100
Connection ~ 2950 3400
Connection ~ 2950 3500
Connection ~ 2950 3600
Connection ~ 2950 3700
Connection ~ 2950 3800
Connection ~ 1750 2550
Connection ~ 1500 5400
Connection ~ 2400 5400
Connection ~ 3150 5650
Connection ~ 6350 5800
Connection ~ 6850 5800
Connection ~ 7350 5800
Connection ~ 7500 5800
Connection ~ 7800 5550
Connection ~ 6600 4200
Connection ~ 7600 4200
Connection ~ 7600 4050
Connection ~ 7600 3950
Connection ~ 7850 4050
Connection ~ 6800 3800
Connection ~ 8100 3450
Connection ~ 8400 3200
Connection ~ 8700 3700
Connection ~ 8700 3950
Connection ~ 8700 4100
Connection ~ 8400 4300
Connection ~ 8100 4550
Connection ~ 8400 4700
Connection ~ 8400 3600
Connection ~ 7850 3950
Connection ~ 7600 3800
Connection ~ 9500 3700
Connection ~ 7200 2400
Connection ~ 6500 2200
Connection ~ 6300 2200
Connection ~ 5900 2200
Connection ~ 5200 2200
Connection ~ 5200 2600
Connection ~ 4400 2200
Connection ~ 1750 3100
Connection ~ 1750 3200
Connection ~ 1750 3000
Connection ~ 1750 3300
Connection ~ 1750 3400
Connection ~ 1750 3500
Connection ~ 1750 3600
Connection ~ 1750 3700
Connection ~ 1750 3800
Connection ~ 1750 3900
Connection ~ 1750 4000
Connection ~ 6800 1700
Connection ~ 3800 1650
Wire Wire Line
	9000 4400 9500 4400
Wire Wire Line
	9500 5300 9500 5000
Wire Wire Line
	9650 1550 9650 5000
Wire Wire Line
	9650 5000 9500 5000
Connection ~ 9500 5000
Wire Wire Line
	6350 5300 9500 5300
Wire Wire Line
	6350 5300 6350 5400
Wire Wire Line
	6050 5600 5850 5600
Wire Wire Line
	5850 5600 5850 5300
Wire Wire Line
	4350 5250 3150 5250
Connection ~ 2850 5400
Wire Wire Line
	1550 1650 3800 1650
Wire Wire Line
	8400 4200 8500 4200
Wire Wire Line
	8500 4200 8500 4100
Wire Wire Line
	8500 4100 8700 4100
Wire Wire Line
	8400 4200 8400 4300
Wire Wire Line
	8650 3950 8650 4150
Wire Wire Line
	8650 4150 9000 4150
Wire Wire Line
	9000 4150 9000 4400
Wire Wire Line
	8400 4300 8800 4300
Wire Wire Line
	8500 4550 8500 4250
Wire Wire Line
	8500 4250 8100 4250
Wire Wire Line
	9500 4100 9500 4200
Wire Wire Line
	8400 3200 8950 3200
Wire Wire Line
	8950 3200 8950 3650
Wire Wire Line
	8950 3650 8700 3650
Wire Wire Line
	8700 3650 8700 3700
Connection ~ 8800 3200
Wire Wire Line
	8400 3600 8800 3600
Wire Wire Line
	8500 3450 8500 3150
Wire Wire Line
	8500 3150 8100 3150
Wire Wire Line
	8100 3150 8100 3450
Connection ~ 7200 2900
Connection ~ 6800 2900
Connection ~ 6500 2700
Connection ~ 5700 2650
Connection ~ 6300 1700
Connection ~ 9250 4400
Connection ~ 9000 4400
Connection ~ 9500 4400
Connection ~ 9500 4200
Connection ~ 9500 4100
Connection ~ 8700 3850
Connection ~ 8400 4100
Connection ~ 7700 5200
Connection ~ 7700 4800
Connection ~ 8400 5200
Wire Wire Line
	6350 5800 6250 5800
Connection ~ 6350 5400
Connection ~ 6350 5300
Connection ~ 5000 1550
Connection ~ 5250 1550
Connection ~ 5000 1950
Connection ~ 5250 1950
Connection ~ 6050 5600
Connection ~ 5850 5600
Connection ~ 5850 5300
Connection ~ 1600 4200
Connection ~ 3100 4200
Connection ~ 4200 4100
Connection ~ 4250 4200
Connection ~ 3300 4250
Connection ~ 3300 4450
Connection ~ 2700 5900
Connection ~ 2400 5800
Connection ~ 2950 2350
Connection ~ 2950 3900
Connection ~ 2950 4000
Connection ~ 8500 4550
Connection ~ 8800 4300
Wire Wire Line
	8100 4250 8100 4550
Wire Wire Line
	8800 4700 8400 4700
Connection ~ 8800 4700
Connection ~ 8800 3600
Connection ~ 8500 3450
Wire Wire Line
	1750 3200 1600 3200
Wire Wire Line
	1750 3400 1600 3400
Wire Wire Line
	1750 3800 1600 3800
Wire Wire Line
	2950 3000 3500 3000
Wire Wire Line
	2950 2850 3100 2850
Wire Wire Line
	2950 2750 3450 2750
Wire Wire Line
	3450 2750 3450 2700
Wire Wire Line
	2950 2650 3100 2650
Wire Wire Line
	2950 2550 3450 2550
Wire Wire Line
	2950 2450 3100 2450
Wire Wire Line
	1650 2450 1750 2450
Wire Wire Line
	3150 5650 3150 6400
Wire Wire Line
	3150 6400 2300 6400
Wire Wire Line
	1000 6850 1000 7150
Wire Wire Line
	1000 6750 1300 6750
Wire Wire Line
	6800 4200 6600 4200
Wire Wire Line
	6850 4600 6850 5800
Wire Wire Line
	6800 4600 6850 4600
Wire Wire Line
	6800 4200 6800 4600
Wire Wire Line
	6250 5800 6250 5900
Wire Wire Line
	5350 6050 5350 5600
Wire Wire Line
	6250 5900 5900 5900
$Comp
L CONN_01X03 P6
U 1 1
P 10000 6350
F 0 "P6" H 10000 6550 50  0000 C CNN
F 1 "CONN_01X03" V 10100 6350 50  0000 C CNN
F 2 "Pin_Headers:Pin_Header_Straight_1x03" H 10000 6350 60  0001 C CNN
F 3 "" H 10000 6350 60  0000 C CNN
	1    10000 6350
	1    0    0    -1  
$EndComp
$Comp
L GND #PWR028
U 1 1
P 9800 6600
F 0 "#PWR028" H 9800 6600 30  0001 C CNN
F 1 "GND" H 9800 6530 30  0001 C CNN
F 2 "" H 9800 6600 50  0000 C CNN
F 3 "" H 9800 6600 50  0000 C CNN
	1    9800 6600
	1    0    0    -1  
$EndComp
Text GLabel 9700 6250 0    50   Input ~ 0
PTT#
Wire Wire Line
	7650 5950 7650 6700
Wire Wire Line
	7650 6700 9550 6700
Wire Wire Line
	9550 6700 9550 6350
Wire Wire Line
	9550 6350 9800 6350
Connection ~ 7800 5950
Wire Wire Line
	9800 6600 9800 6450
Wire Wire Line
	9800 6250 9700 6250
Text Notes 9300 6700 0    50   ~ 0
S12V
Text GLabel 8350 1900 0    50   Input ~ 0
+12V
Wire Wire Line
	8450 1550 8450 1900
Wire Wire Line
	8450 1900 8350 1900
Connection ~ 8450 1550
$EndSCHEMATC
